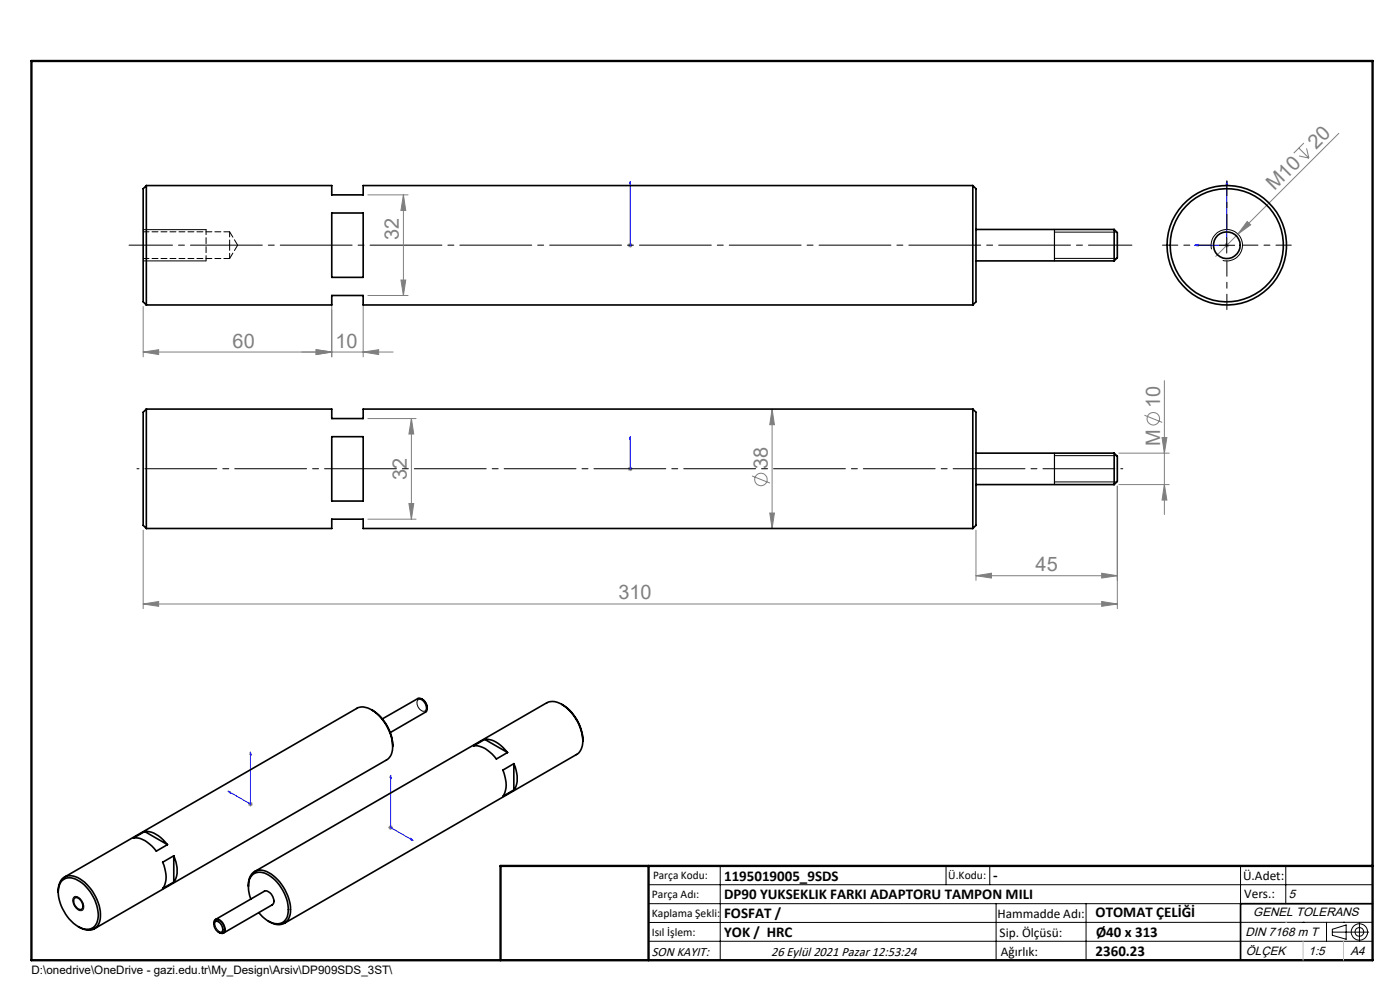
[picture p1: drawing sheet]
<svg xmlns="http://www.w3.org/2000/svg" width="297mm" height="210mm" viewBox="0 0 297 210" stroke-linecap="round" stroke-linejoin="round" font-family="sans-serif">
<g fill="none" stroke="#808080" stroke-width=".21">
<path d="M275.5 31.4l2.2 2.1M275.6 33.1l2.1 .4M276.6 30.3l-2.1 2.2M277.2 31.5l.5 2M284 28.3l-21.4 21.4M78 41.3h8.6M85.1 59.4h1l-.5 3.3zM85.6 41.3v21.4M85.6 41.3l.5 3.4h-1zM133.2 52h1M133.3 51.7l.8 .7M133.7 51.5v1"/>
<path d="M134.1 51.7l-.8 .7M259.8 52h1M259.9 51.7l.7 .7M260.2 51.5v1M260.6 51.7l-.7 .7M262.6 49.7l-4.7 4.7M264.6 47l.7 .7-2.7 2zM30.4 74.7l3.3-.5v1zM30.4 65v10.7M67.1 74.2l3.3 .5-3.3 .5zM70.4 63.7v12M77 74.7l3.3-.5v1z"/>
<path d="M77 63.7v12M78 62.7h8.6M83.4 74.7h-53M78 88.8h10.3M87.3 88.8v21.3M87.3 88.8l.5 3.3h-1.1zM133.2 99.4h1M133.3 99.1l.8 .7M133.7 98.9v1M134.1 99.1l-.8 .7M163.8 86.8v25.3M163.8 86.8l.5 3.3h-1z"/>
<path d="M237.3 96.1h10.7M242.8 88.1l3.8 1.5M246.5 92.8h1l-.5 3.3zM247 80.7v28.4M30.4 112.5v16.6M78 110.1h10.3M86.7 106.8h1.1l-.5 3.3zM159.5 101l3.8 1.5M163.3 108.8h1l-.5 3.3zM207 112.5v10.6M237 103.1v26M237.3 102.8h10.7"/>
<path d="M247 102.8l.5 3.3h-1zM30.4 128.1l3.3-.5v1zM30.4 128.1h206.6M207 122.1l3.3-.5v1zM207 122.1h30M233.7 121.6l3.3 .5-3.3 .5zM233.7 127.6l3.3 .5-3.3 .5zM52.6 170.6h1M52.8 170.2l.7 .7M53.1 170.1v1M53.5 170.2l-.7 .7M82.4 175.5h1"/>
<path d="M82.5 175.2l.7 .7M82.9 175v1M83.2 175.2l-.7 .7"/>
<circle cx="244.7" cy="88.8" r="1.32"/>
<circle cx="161.4" cy="101.7" r="1.32"/>
</g>
<g fill="none" stroke="#000" stroke-width=".21">
<path d="M30.4 48.7h13.3M30.4 55.3h13.3M223.7 54.8h13.2M223.7 49.2h13.2M257 52.9a3.3 3.3 0 0 1 3-4.2 3.3 3.3 0 0 1 3.6 3.6 3.3 3.3 0 0 1-4.2 2.9M258.6 52h3.3M260.2 50.4v3.3M223.7 96.7h13.2M223.7 102.2h13.2M88.6 148.5a1.18 1.18 0 0 1 1.6 .9l.1 .3a.74 .74 0 0 1-.2 1.1 .74 .74 0 0 1-1-.3l-.6-1.1zM15.8 190.2a1.95 1.95 0 0 1 2 2.1 .79 .79 0 0 1-.5 .9 .79 .79 0 0 1-1-.4 1.9 1.9 0 0 1-.5-2.6zM45.8 195.4a1.41 1.41 0 0 1 1.7 1.4 .71 .71 0 0 1-.3 .9 .71 .71 0 0 1-1-.4l-.3-.4-.3-.8z"/>
<path d="M137.6 187.7h153.6M137.6 191.7h153.6M137.6 199.7h153.6M152.8 183.7v20M200.7 183.7v4M210 183.7v4M211.3 191.7v12M230.4 191.7v12M263.2 183.7v20M272.8 183.7v8M276.4 195.6h.1M281.4 195.6v4.1"/>
<path d="M282.6 197.7h7.8M282.6 197.1l3-.9v3l-3-.8zM285 195.6h.1M288.4 195.8v3.8M291.2 195.6l-153.6 .1"/>
<circle cx="288.4" cy="197.7" r="1.74"/>
<circle cx="288.4" cy="197.7" r=".93"/>
</g>
<g fill="none" stroke="#00f" stroke-width=".21">
<path d="M133.7 38.5v.6v-.6M133.7 38.5v13.5M260.2 38.5l.2 .6h-.3zM260.2 38.5v13.5h-6.7M133.7 51.8v.4zM133.7 52h.1M253.5 52l.7-.2v.4zM133.7 92.7v.7v-.7M133.7 99.3v.3zM133.7 99.4h.1M133.7 92.7v6.7M53.1 159.5l.2 .7-.3-.2z"/>
<path d="M53.1 159.5v11.1l-4.7-2.8M48.4 167.8l.4 .1v.3zM82.9 164.5l.1 .6-.3-.1zM82.9 164.5v11l4.7 2.8M87.2 177.9l.4 .4-.4-.2z"/>
</g>
<path d="M238.2 99.4h-209.2" fill="none" stroke="#000" stroke-width=".21" stroke-dasharray="15.2 1.3 1.3 1.3" stroke-dashoffset="-1.7"/>
<path d="M240.1 52h-212.7" fill="none" stroke="#000" stroke-width=".21" stroke-dasharray="15.2 1.3 1.3 1.3" stroke-dashoffset="6"/>
<path d="M223.7 48.7v6.6M223.7 96.1v6.7M106.2 203.7h185" fill="none" stroke="#000" stroke-width=".25"/>
<path d="M291.2 191.7h-28v12" fill="none" stroke="#000" stroke-width=".35"/>
<path d="M6.7 12.9h284.5v190.8h-284.5zM137.6 183.7v20M291.2 183.7h-185v20" fill="none" stroke="#000" stroke-width=".5"/>
<path d="M272.8 195.6h.1M276.4 199.7v4M285 199.7v4" fill="none" stroke="#c0c0c0" stroke-width=".21"/>
<path d="M256.9 52h-10.3M260.3 48.7v-10.4M260.3 55.3v10.4M263.6 52h10.3" fill="none" stroke="#000" stroke-width=".21" stroke-dasharray="15.2 1.3 1.3 1.3" stroke-dashoffset="12"/>
<path d="M43.7 55.3v-6.6" fill="none" stroke="#000" stroke-width=".21" stroke-dasharray="1.3 .6" stroke-dashoffset=".2"/>
<g fill="#00f">
<path d="M133.7 51.8v.4zM133.7 38.5v.6z"/>
<path d="M87.2 177.9l.4 .4-.4-.2zM82.9 164.5l.1 .6-.3-.1zM48.4 167.8l.4 .4v-.3zM53.1 159.5l-.1 .5 .3 .2z"/>
<path d="M253.5 52l.7 .2v-.4zM260.2 38.5l-.1 .6h.3z"/>
<path d="M133.7 92.7v.7zM133.7 99.3v.3z"/>
</g>
<g fill="#808080">
<path d="M264.6 47l.7 .7-2.7 2z"/>
<path d="M233.7 121.6l3.3 .5-3.3 .5zM207 122.1l3.3-.5v1zM233.7 127.6l3.3 .5-3.3 .5zM30.4 128.1l3.3-.5v1z"/>
<path d="M30.4 74.7l3.3-.5v1zM67.1 74.2l3.3 .5-3.3 .5z"/>
<path d="M85.1 59.4h1l-.5 3.3zM85.6 41.3l.5 3.4h-1z"/>
<path d="M246.5 92.8h1l-.5 3.3zM247 102.8l.5 3.3h-1zM163.8 86.8l.5 3.3h-1zM163.3 108.8h1l-.5 3.3zM87.3 88.8l.5 3.3h-1.1zM86.7 106.8h1.1l-.5 3.3z"/>
<path d="M67.1 74.2l3.3 .5-3.3 .5zM77 74.7l3.3-.5v1z"/>
</g>
<g fill="none" stroke="#000" stroke-width=".35">
<path d="M31 39.4h39.4v1.9h6.6v-1.9h129.4M31 39.4v25.3M31 39.4l-.6 .6v24l.6 .7M206.4 39.4v25.3M206.4 39.4l.6 .6v24l-.6 .7M70.4 45.2h6.6v13.6h-6.6zM207 48.7h29.4M207 55.3h29.4M236.4 48.7v6.6M236.4 48.7l.6 .6v5.4l-.6 .6M31 64.7h39.4v-2h6.6v2h129.4M31 86.8h39.4v2h6.6v-2h129.4"/>
<path d="M31 86.8v25.3M31 86.8l-.6 .6v24l.6 .7M70.4 92.6h6.6v13.7h-6.6zM206.4 86.8v25.3M206.4 86.8l.6 .6v24l-.6 .7M207 96.1h29.4M236.4 96.1v6.7M236.4 96.1l.6 .7v5.3l-.6 .7M31 112.1h39.4v-2h6.6v2h129.4M207 102.8h29.4M78.8 150.6a9.4 9.4 0 0 1 4.5 7.7M81.1 152.5l7.5-4.3a1.67 1.67 0 0 1 1.9 1.5l.1 .6-.2 .7-7.6 4.4"/>
<path d="M89.4 148.3a2.18 2.18 0 0 1 1.2 2M102.8 156.8l-2.3 1.4a5.6 5.6 0 0 1 4.8 2.8l2.4-1.4M102.8 156.8a5.8 5.8 0 0 1 4.9 2.8M102.8 156.8l4.9 2.8M119.2 149.4a9.4 9.4 0 0 1 4.4 7.8M123.6 157.2a9.6 9.6 0 0 0-5.5-8.3l-.9-.1-1.2 .3-62 35.8M123.6 157.2a3.2 3.2 0 0 1-1.3 2.8l-62 35.9M30.7 176.4a6 6 0 0 1 4.8 2.8M30.7 176.4l-2.4 1.4a5.6 5.6 0 0 1 4.9 2.7l2.3-1.3M30.7 176.4l4.8 2.8M109 162a5.7 5.7 0 0 1 0 5.6M109 162l-2.3 1.4a5.8 5.8 0 0 1 0 5.5l2.3-1.3"/>
<path d="M109 162v5.6M12.3 189.2a2.93 2.93 0 0 1 2.4-3.4 7 7 0 0 1 5.6 4.4 6.7 6.7 0 0 1 .5 6 2.63 2.63 0 0 1-3.8 .6l-.4-.2M13.3 186.7a2.89 2.89 0 0 1 3.7 .3 8.7 8.7 0 0 1 3.7 8.4 2.37 2.37 0 0 1-3.7 1.3 9 9 0 0 1-4.5-8.5l.3-.8zM13.7 186l62-35.7a3.8 3.8 0 0 1 4.2 1 9.4 9.4 0 0 1 3.2 8.3l-.3 .8-.8 .8-62 35.8M15.8 190.6a1.12 1.12 0 0 1 1.6 .8 .93 .93 0 0 1-.4 1.6 1.84 1.84 0 0 1-1.2-2.4zM36.9 181.5a5.7 5.7 0 0 1 0 5.6M36.9 181.5l-2.4 1.4a5.5 5.5 0 0 1 0 5.6l2.4-1.4M36.9 181.5v5.6M45.4 196.1a.85 .85 0 0 1 .4-1.1 .85 .85 0 0 1 1.1 .4 1.71 1.71 0 0 1 .4 2.5l-.4 .1-.6-.3M45.5 195.6a1.07 1.07 0 0 1 1.6 .7 .87 .87 0 0 1-.4 1.5 1.77 1.77 0 0 1-1.2-2.2zM45.7 195l10.4-6a1.86 1.86 0 0 1 2 1.9v.5l-.4 .5-10.3 6M52.7 188.1a2.8 2.8 0 0 1 2.9-3.5 9 9 0 0 1 6 7.8 3.1 3.1 0 0 1-1.9 3.7h-1.2l-1.6-.7"/>
<path d="M53.2 190.7a5.6 5.6 0 0 1 0-4.7 2.63 2.63 0 0 1 3.8-.3 9 9 0 0 1 4.1 8.2 2.48 2.48 0 0 1-4.1 1.6l-1.3-1.1-.8-.8"/>
<circle cx="260.2" cy="52" r="12"/>
<circle cx="260.2" cy="52" r="12.7"/>
<circle cx="260.3" cy="52" r="2.84"/>
</g>
<path d="M48.7 52v-2.8M48.7 54.8v-2.8" fill="none" stroke="#000" stroke-width=".21" stroke-dasharray="1.3 .6" stroke-dashoffset=".2"/>
<path d="M30.4 54.8h18.3M48.7 49.2h-18.3" fill="none" stroke="#000" stroke-width=".21" stroke-dasharray="1.3 .6"/>
<path d="M48.7 54.8l1.7-2.8M50.4 52l-1.7-2.8" fill="none" stroke="#000" stroke-width=".21" stroke-dasharray="1.3 .6" stroke-dashoffset="-.1"/>
<g font-size="4.2" fill="#808080">
<text x="279.2" y="31.7" transform="rotate(-45 279.2 31.7)">20</text>
<text x="270.4" y="40.6" transform="rotate(-45 270.4 40.6)">M10</text>
<text x="84.6" y="51" transform="rotate(-90 84.6 51)">32</text>
<text x="49.4" y="73.7">60</text>
<text x="71.2" y="73.7">10</text>
<text x="246.1" y="86.6" transform="rotate(-90 246.1 86.6)">10</text>
<text x="246.1" y="94.6" transform="rotate(-90 246.1 94.6)">M</text>
<text x="86.3" y="101.8" transform="rotate(-90 86.3 101.8)">32</text>
<text x="162.9" y="99.5" transform="rotate(-90 162.9 99.5)">38</text>
<text x="219.7" y="121.1">45</text>
<text x="131.2" y="127.1">310</text>
</g>
<g font-size="3.2">
<text x="153.6" y="186.8">1195019005_9SDS</text>
<text x="153.6" y="190.8">DP90 YUKSEKLIK FARKI ADAPTORU TAMPON MILI</text>
<text x="210.7" y="186.6">-</text>
<text x="153.6" y="194.8">FOSFAT /</text>
<text x="232.4" y="194.5">OTOMAT ÇELİĞİ</text>
<text x="153.6" y="198.8">YOK / HRC</text>
<text x="232.4" y="202.8">2360.23</text>
<text x="232.5" y="198.8">Ø40 x 313</text>
</g>
<g font-size="2.8">
<text x="263.7" y="186.7">Ü.Adet:</text>
<text x="263.9" y="190.5">Vers.:</text>
<text x="211.6" y="194.8">Hammadde Adı:</text>
<text x="138.3" y="202.8">SON KAYIT:</text>
<text x="163.6" y="202.8">26 Eylül 2021 Pazar 12:53:24</text>
<text x="212.1" y="198.7">Sip. Ölçüsü:</text>
<text x="212.3" y="202.7">Ağırlık:</text>
</g>
<g font-size="2.6">
<text x="273.4" y="190.4">5</text>
<text x="265.9" y="194.4">GENEL TOLERANS</text>
<text x="264.2" y="198.5">DIN 7168 m T</text>
<text x="264.3" y="202.6">ÖLÇEK</text>
<text x="277.6" y="202.6">1:5</text>
<text x="286.5" y="202.6">A4</text>
</g>
<g font-size="2.5">
<text x="138.3" y="190.5">Parça Adı:</text>
<text x="138.5" y="186.5">Parça Kodu:</text>
<text x="201.2" y="186.5">Ü.Kodu:</text>
<text x="138.3" y="194.5">Kaplama Şekli:</text>
<text x="138.3" y="198.6">Isıl İşlem:</text>
<text x="6.7" y="206.7">D:\onedrive\OneDrive - gazi.edu.tr\My_Design\Arsiv\DP909SDS_3ST\</text>
</g>
</svg>
